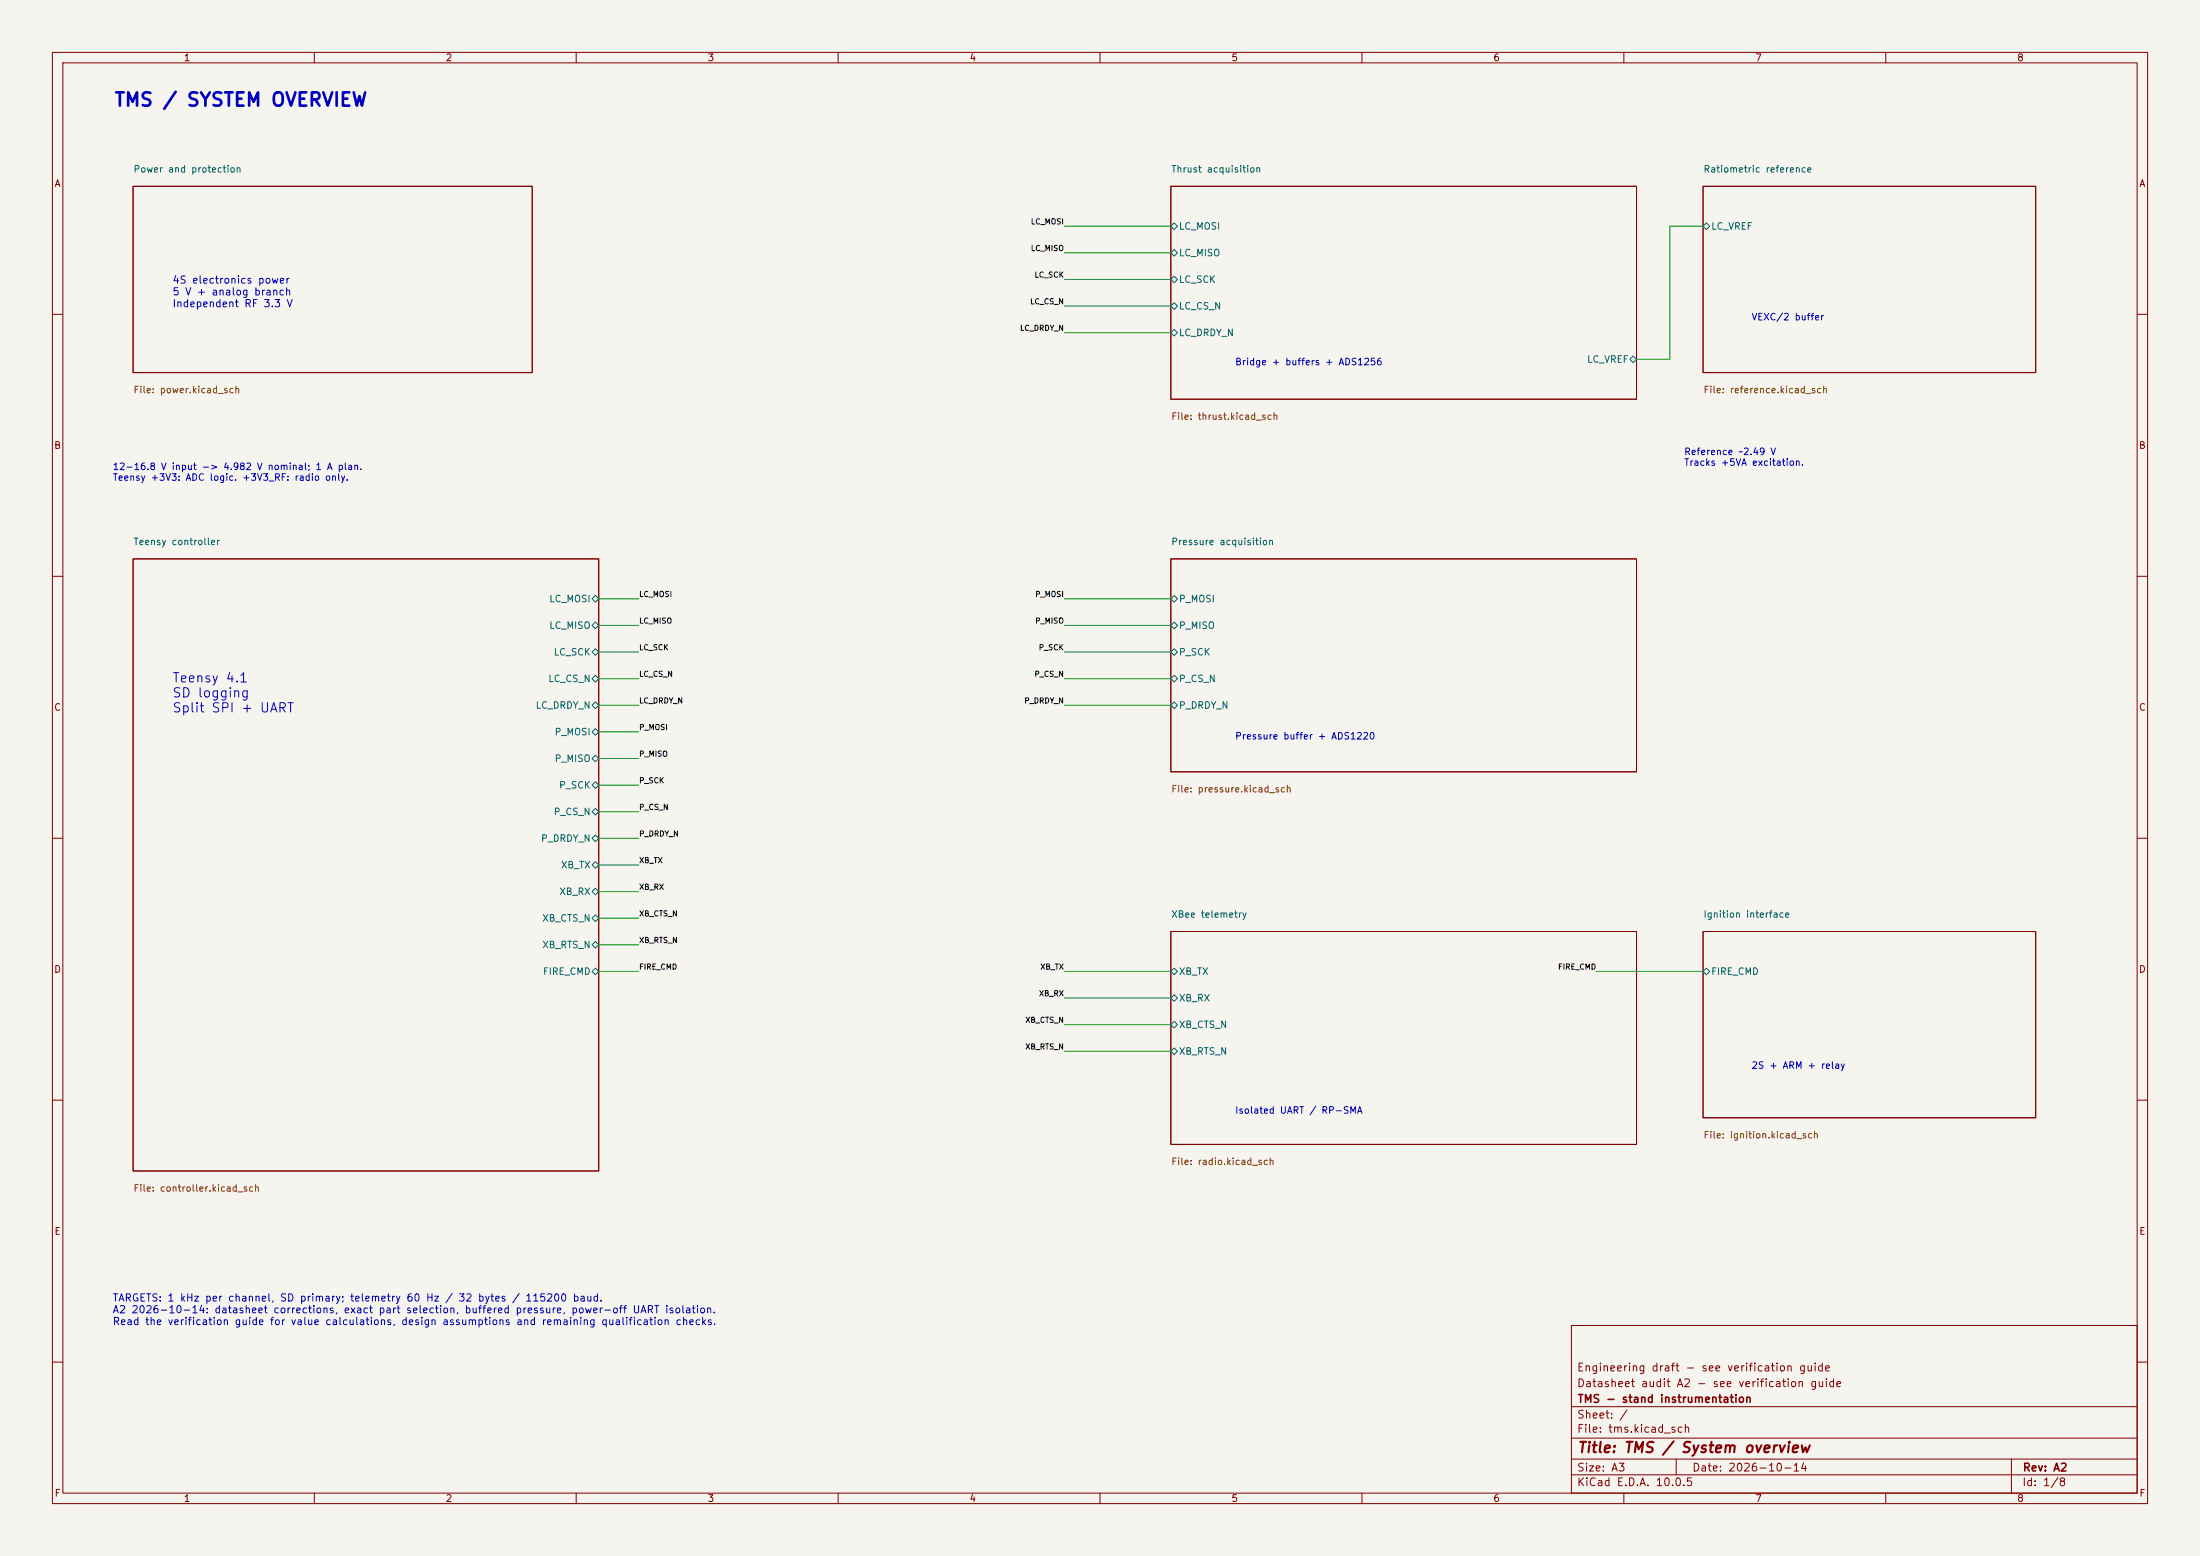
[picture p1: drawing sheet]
<svg xmlns="http://www.w3.org/2000/svg" width="420mm" height="297mm" viewBox="0 0 420 297" stroke-linecap="round" stroke-linejoin="round" font-family="sans-serif">
<path d="M0 0h420v297h-420z" fill="#f5f4ef" stroke="#f5f4ef" stroke-width=".19"/>
<g fill="none" stroke="#840000" stroke-width=".19">
<path d="M10 10h400v277h-400zM12 12h396v273h-396zM60 10v2M110 10v2M160 10v2M210 10v2M260 10v2M310 10v2M360 10v2M25.4 35.6h76.2v35.5h-76.2zM223.5 35.6h88.9v40.6h-88.9zM325.1 35.6h63.5v35.5h-63.5z"/>
<path d="M10 60h2M408 60h2M10 110h2M25.4 106.7h88.9v116.8h-88.9zM223.5 106.7h88.9v40.6h-88.9zM408 110h2M10 160h2M408 160h2M223.5 177.8h88.9v40.6h-88.9zM325.1 177.8h63.5v35.6h-63.5zM10 210h2M408 210h2"/>
<path d="M300 253h108v32h-108zM10 260h2M300 278.5h108M300 274.5h108M300 268.5h108M320 278.5v3M384 278.5v6.5M408 260h2M60 285v2M110 285v2M160 285v2M210 285v2"/>
<path d="M260 285v2M300 281.5h108M310 285v2M360 285v2"/>
</g>
<g fill="none" stroke="#006464" stroke-width=".19">
<path d="M223.5 48.3l.7-.7 .6 .7-.6 .6zM223.5 53.3l.7-.6 .6 .6-.6 .7zM223.5 58.4l.7-.6 .6 .6-.6 .7zM224.2 42.5l.6 .7-.6 .6-.7-.6zM325.1 43.2l.7-.7 .6 .7-.6 .6zM223.5 63.5l.7-.6 .6 .6-.6 .6zM311.1 68.6l.7-.7 .6 .7-.6 .6zM113 114.3l.7-.6 .6 .6-.6 .6zM113 119.4l.7-.7 .6 .7-.6 .6zM223.5 114.3l.7-.6 .6 .6-.6 .6zM223.5 119.4l.7-.7 .6 .7-.6 .6zM113 129.5l.7-.6 .6 .6-.6 .7z"/>
<path d="M113 134.6l.7-.6 .6 .6-.6 .7zM113 139.7l.7-.6 .6 .6-.6 .6zM113.7 123.8l.6 .7-.6 .6-.7-.6zM223.5 129.5l.7-.6 .6 .6-.6 .7zM223.5 134.6l.7-.6 .6 .6-.6 .7zM224.2 123.8l.6 .7-.6 .6-.7-.6zM113 149.9l.7-.7 .6 .7-.6 .6zM113 154.9l.7-.6 .6 .6-.6 .7zM113.7 144.1l.6 .7-.6 .6-.7-.6zM113 160l.7-.6 .6 .6-.6 .7zM113 170.2l.7-.7 .6 .7-.6 .6zM113 175.3l.7-.7 .6 .7-.6 .6z"/>
<path d="M113.7 164.5l.6 .6-.6 .6-.7-.6zM113 180.3l.7-.6 .6 .6-.6 .7zM113 185.4l.7-.6 .6 .6-.6 .7zM223.5 185.4l.7-.6 .6 .6-.6 .7zM223.5 190.5l.7-.6 .6 .6-.6 .6zM223.5 195.6l.7-.7 .6 .7-.6 .6zM325.1 185.4l.7-.6 .6 .6-.6 .7zM223.5 200.7l.7-.7 .6 .7-.6 .6z"/>
</g>
<g fill="none" stroke="#009600" stroke-width=".19">
<path d="M203.2 58.4h20.3M203.2 53.3h20.3M203.2 48.3h20.3M203.2 43.2h20.3M325.1 43.2h-6.3v25.4h-6.4M203.2 63.5h20.3M114.3 119.4h7.6M114.3 114.3h7.6M203.2 119.4h20.3M203.2 114.3h20.3M114.3 129.5h7.6M114.3 124.5h7.6"/>
<path d="M114.3 134.6h7.6M114.3 139.7h7.6M203.2 129.5h20.3M203.2 124.5h20.3M203.2 134.6h20.3M114.3 154.9h7.6M114.3 149.9h7.6M114.3 144.8h7.6M114.3 165.1h7.6M114.3 160h7.6M114.3 170.2h7.6M114.3 175.3h7.6"/>
<path d="M114.3 180.3h7.6M114.3 185.4h7.6M203.2 185.4h20.3M203.2 190.5h20.3M203.2 195.6h20.3M304.8 185.4h20.3M203.2 200.7h20.3"/>
</g>
<text font-size="2.5" fill="#0000c2" x="21.7" y="20.9">TMS / SYSTEM OVERVIEW</text>
<text font-size="2" fill="#840000" x="301" y="277.8">Title: TMS / System overview</text>
<g font-size="1.8" fill="#0000c2">
<text x="32.8" y="130.7">Teensy 4.1</text>
<text x="32.8" y="133.6">SD logging</text>
<text x="32.8" y="136.4">Split SPI + UART</text>
</g>
<g font-size="1.5" fill="#840000">
<text x="300.9" y="262.1">Engineering draft - see verification guide</text>
<text x="300.9" y="265.1">Datasheet audit A2 - see verification guide</text>
<text x="301" y="268.1">TMS - stand instrumentation</text>
<text x="300.9" y="273.8">File: tms.kicad_sch</text>
<text x="300.9" y="271.1">Sheet: /</text>
<text x="300.9" y="281.2">Size: A3</text>
<text x="322.9" y="281.2">Date: 2026-10-14</text>
<text x="386" y="281.2">Rev: A2</text>
<text x="300.9" y="284">KiCad E.D.A. 10.0.5</text>
<text x="385.9" y="284">Id: 1/8</text>
</g>
<g font-size="1.4" fill="#0000c2">
<text x="32.8" y="54.5">4S electronics power</text>
<text x="32.8" y="56.7">5 V + analog branch</text>
<text x="32.8" y="59">Independent RF 3.3 V</text>
<text x="21.4" y="248.8">TARGETS: 1 kHz per channel, SD primary; telemetry 60 Hz / 32 bytes / 115200 baud.</text>
<text x="21.4" y="251">A2 2026-10-14: datasheet corrections, exact part selection, buffered pressure, power-off UART isolation.</text>
<text x="21.4" y="253.3">Read the verification guide for value calculations, design assumptions and remaining qualification checks.</text>
</g>
<g font-size="1.3" fill="#840000">
<text x="35" y="12">1</text>
<text x="85" y="12">2</text>
<text x="135" y="12">3</text>
<text x="185" y="12">4</text>
<text x="235" y="12">5</text>
<text x="285" y="12">6</text>
<text x="335" y="12">7</text>
<text x="385" y="12">8</text>
<text x="10.3" y="36">A</text>
<text x="408.3" y="36">A</text>
<text x="10.2" y="86">B</text>
<text x="408.2" y="86">B</text>
<text x="10.2" y="136">C</text>
<text x="408.2" y="136">C</text>
<text x="10.2" y="186">D</text>
<text x="408.2" y="186">D</text>
<text x="10.3" y="236">E</text>
<text x="408.3" y="236">E</text>
<text x="10.3" y="286">F</text>
<text x="35" y="287">1</text>
<text x="85" y="287">2</text>
<text x="135" y="287">3</text>
<text x="185" y="287">4</text>
<text x="235" y="287">5</text>
<text x="285" y="287">6</text>
<text x="335" y="287">7</text>
<text x="385" y="287">8</text>
<text x="408.3" y="286">F</text>
</g>
<g font-size="1.3" fill="#006464">
<text x="25.4" y="33.2">Power and protection</text>
<text x="223.5" y="33.2">Thrust acquisition</text>
<text x="325.1" y="33.2">Ratiometric reference</text>
<text x="225" y="44.1">LC_MOSI</text>
<text x="326.6" y="44.1">LC_VREF</text>
<text x="225" y="49.2">LC_MISO</text>
<text x="225" y="54.3">LC_SCK</text>
<text x="225" y="59.4">LC_CS_N</text>
<text x="225" y="64.5">LC_DRDY_N</text>
<text x="302.9" y="69.5">LC_VREF</text>
<text x="25.4" y="104.4">Teensy controller</text>
<text x="223.5" y="104.4">Pressure acquisition</text>
<text x="104.8" y="115.3">LC_MOSI</text>
<text x="225" y="115.3">P_MOSI</text>
<text x="104.8" y="120.3">LC_MISO</text>
<text x="105.6" y="125.4">LC_SCK</text>
<text x="225" y="120.3">P_MISO</text>
<text x="225" y="125.4">P_SCK</text>
<text x="104.6" y="130.5">LC_CS_N</text>
<text x="225" y="130.5">P_CS_N</text>
<text x="102.1" y="135.6">LC_DRDY_N</text>
<text x="225" y="135.6">P_DRDY_N</text>
<text x="105.8" y="140.7">P_MOSI</text>
<text x="105.8" y="145.7">P_MISO</text>
<text x="105.6" y="155.9">P_CS_N</text>
<text x="106.6" y="150.8">P_SCK</text>
<text x="103.2" y="161">P_DRDY_N</text>
<text x="107" y="166.1">XB_TX</text>
<text x="106.7" y="171.1">XB_RX</text>
<text x="103.4" y="176.2">XB_CTS_N</text>
<text x="223.5" y="175.5">XBee telemetry</text>
<text x="325.1" y="175.5">Ignition interface</text>
<text x="103.4" y="181.3">XB_RTS_N</text>
<text x="103.5" y="186.4">FIRE_CMD</text>
<text x="225" y="186.4">XB_TX</text>
<text x="225" y="191.5">XB_RX</text>
<text x="326.6" y="186.4">FIRE_CMD</text>
<text x="225" y="196.5">XB_CTS_N</text>
<text x="225" y="201.6">XB_RTS_N</text>
</g>
<g font-size="1.3" fill="#0000c2">
<text x="334.3" y="61.5">VEXC/2 buffer</text>
<text x="235.7" y="70">Bridge + buffers + ADS1256</text>
<text x="321.4" y="87.2">Reference ~2.49 V</text>
<text x="321.4" y="89.2">Tracks +5VA excitation.</text>
<text x="21.4" y="90">12-16.8 V input -&gt; 4.982 V nominal; 1 A plan.</text>
<text x="21.4" y="92.1">Teensy +3V3: ADC logic. +3V3_RF: radio only.</text>
<text x="235.7" y="141.5">Pressure buffer + ADS1220</text>
<text x="334.3" y="204.3">2S + ARM + relay</text>
<text x="235.7" y="212.9">Isolated UART / RP-SMA</text>
</g>
<g font-size="1.3" fill="#725600">
<text x="25.4" y="75.4">File: power.kicad_sch</text>
<text x="325.1" y="75.4">File: reference.kicad_sch</text>
<text x="223.5" y="80.4">File: thrust.kicad_sch</text>
<text x="223.5" y="151.6">File: pressure.kicad_sch</text>
<text x="325.1" y="217.6">File: ignition.kicad_sch</text>
<text x="25.4" y="227.8">File: controller.kicad_sch</text>
<text x="223.5" y="222.7">File: radio.kicad_sch</text>
</g>
<g font-size="1" fill="#0f0f0f">
<text x="196.7" y="43.1">LC_MOSI</text>
<text x="196.7" y="48.2">LC_MISO</text>
<text x="197.4" y="53.2">LC_SCK</text>
<text x="196.6" y="58.3">LC_CS_N</text>
<text x="194.6" y="63.4">LC_DRDY_N</text>
<text x="121.9" y="114.2">LC_MOSI</text>
<text x="121.9" y="119.3">LC_MISO</text>
<text x="197.5" y="114.2">P_MOSI</text>
<text x="197.5" y="119.3">P_MISO</text>
<text x="121.9" y="124.4">LC_SCK</text>
<text x="198.2" y="124.4">P_SCK</text>
<text x="121.9" y="129.4">LC_CS_N</text>
<text x="197.4" y="129.4">P_CS_N</text>
<text x="121.9" y="134.5">LC_DRDY_N</text>
<text x="195.5" y="134.5">P_DRDY_N</text>
<text x="121.9" y="139.6">P_MOSI</text>
<text x="121.9" y="149.8">P_SCK</text>
<text x="121.9" y="144.7">P_MISO</text>
<text x="121.9" y="154.8">P_CS_N</text>
<text x="121.9" y="159.9">P_DRDY_N</text>
<text x="121.9" y="165">XB_TX</text>
<text x="121.9" y="170.1">XB_RX</text>
<text x="121.9" y="175.2">XB_CTS_N</text>
<text x="121.9" y="185.3">FIRE_CMD</text>
<text x="121.9" y="180.2">XB_RTS_N</text>
<text x="198.5" y="185.3">XB_TX</text>
<text x="297.3" y="185.3">FIRE_CMD</text>
<text x="198.3" y="190.4">XB_RX</text>
<text x="195.6" y="195.5">XB_CTS_N</text>
<text x="195.6" y="200.6">XB_RTS_N</text>
</g>
</svg>
